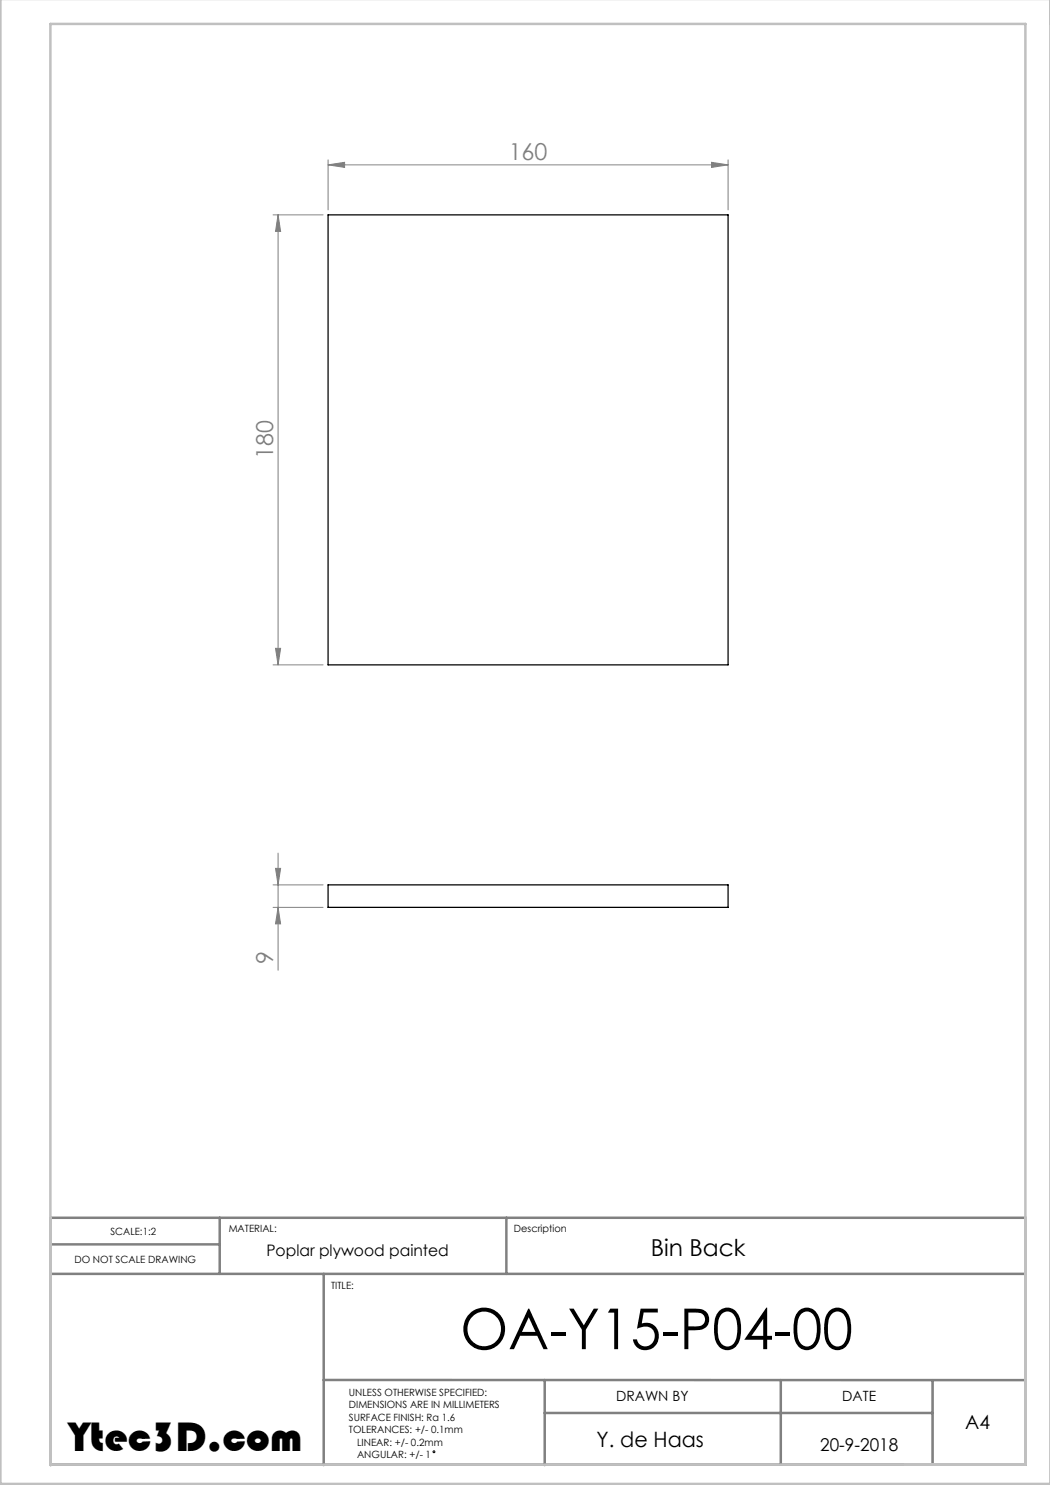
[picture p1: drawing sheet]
<svg xmlns="http://www.w3.org/2000/svg" width="210mm" height="297mm" viewBox="0 0 210 297" stroke-linecap="round" stroke-linejoin="round" font-family="sans-serif">
<circle cx="86.8" cy="290.4" r=".19" fill="none" stroke="#000" stroke-width=".2"/>
<path d="M10.1 248.9h33.8M10.1 254.8h195M43.9 243.6v11.2M64.7 254.8v38.2M101.3 243.6v11.2M64.7 276h140.4M108.9 276v17M156.2 276v16.9M186.5 276v16.9M10.1 292.9h195v-49.3h-195v49.4M108.9 282.6h77.6" fill="none" stroke="#808080" stroke-width=".5"/>
<path d="M.1 -.1v296.9h210M10.1 292.9h195v-288.1h-195v288.2" fill="none" stroke="#c0c0c0" stroke-width=".5"/>
<g fill="none" stroke="#808080" stroke-width=".2">
<path d="M65.6 33l3.3-.5v1zM65.6 32v10M65.6 33h80M142.3 32.5l3.3 .5-3.3 .5zM145.6 32v10M54.6 43h10M55.6 43v90M55.6 43l.5 3.3h-1zM54.6 133h10M55.1 129.7h1l-.5 3.3zM54.6 177h10M55.1 173.7h1l-.5 3.3z"/>
<path d="M55.6 170.6v23.5M54.6 181.5h10M55.6 181.5l.5 3.3h-1z"/>
</g>
<g fill="#808080">
<path d="M142.3 32.5l3.3 .5-3.3 .5zM65.6 33l3.3-.5v1z"/>
<path d="M55.6 43l.5 3.3h-1zM55.1 129.7h1l-.5 3.3zM55.1 173.7h1l-.5 3.3zM55.6 181.5l.5 3.3h-1z"/>
</g>
<path d="M65.6 43h80v90h-80zM65.6 177h80v4.5h-80z" fill="none" stroke="#000" stroke-width=".25"/>
<text font-size="11.3" x="92" y="269.8">OA-Y15-P04-00</text>
<text font-size="8.5" x="13.8" y="290.3">Ytec3D.com</text>
<g font-size="4.7" fill="#808080">
<text x="101.7" y="32">160</text>
<text x="54.6" y="91.9" transform="rotate(-90 54.6 91.9)">180</text>
<text x="54.6" y="192.8" transform="rotate(-90 54.6 192.8)">9</text>
</g>
<text font-size="4.7" x="130.2" y="251.2">Bin Back</text>
<text font-size="4.2" x="119.3" y="289.4">Y. de Haas</text>
<text font-size="3.9" x="193.1" y="285.8">A4</text>
<text font-size="3.5" x="164" y="290.3">20-9-2018</text>
<text font-size="3.2" x="53.3" y="251.2">Poplar plywood painted</text>
<g font-size="2.8">
<text x="123.2" y="280.2">DRAWN BY</text>
<text x="168.5" y="280.2">DATE</text>
</g>
<g font-size="2">
<text x="22.1" y="246.9">SCALE:1:2</text>
<text x="45.7" y="246.5">MATERIAL:</text>
<text x="102.8" y="246.5">Description</text>
<text x="14.9" y="252.5">DO NOT SCALE DRAWING</text>
<text x="66.2" y="257.7">TITLE:</text>
<text x="69.8" y="279.2">UNLESS OTHERWISE SPECIFIED:</text>
<text x="69.8" y="281.7">DIMENSIONS ARE IN MILLIMETERS</text>
<text x="69.8" y="284.2">SURFACE FINISH: Ra 1.6</text>
<text x="69.8" y="286.7">TOLERANCES: +/- 0.1mm</text>
<text x="71.4" y="291.7">ANGULAR: +/- 1</text>
<text x="71.4" y="289.2">LINEAR: +/- 0.2mm</text>
</g>
</svg>
